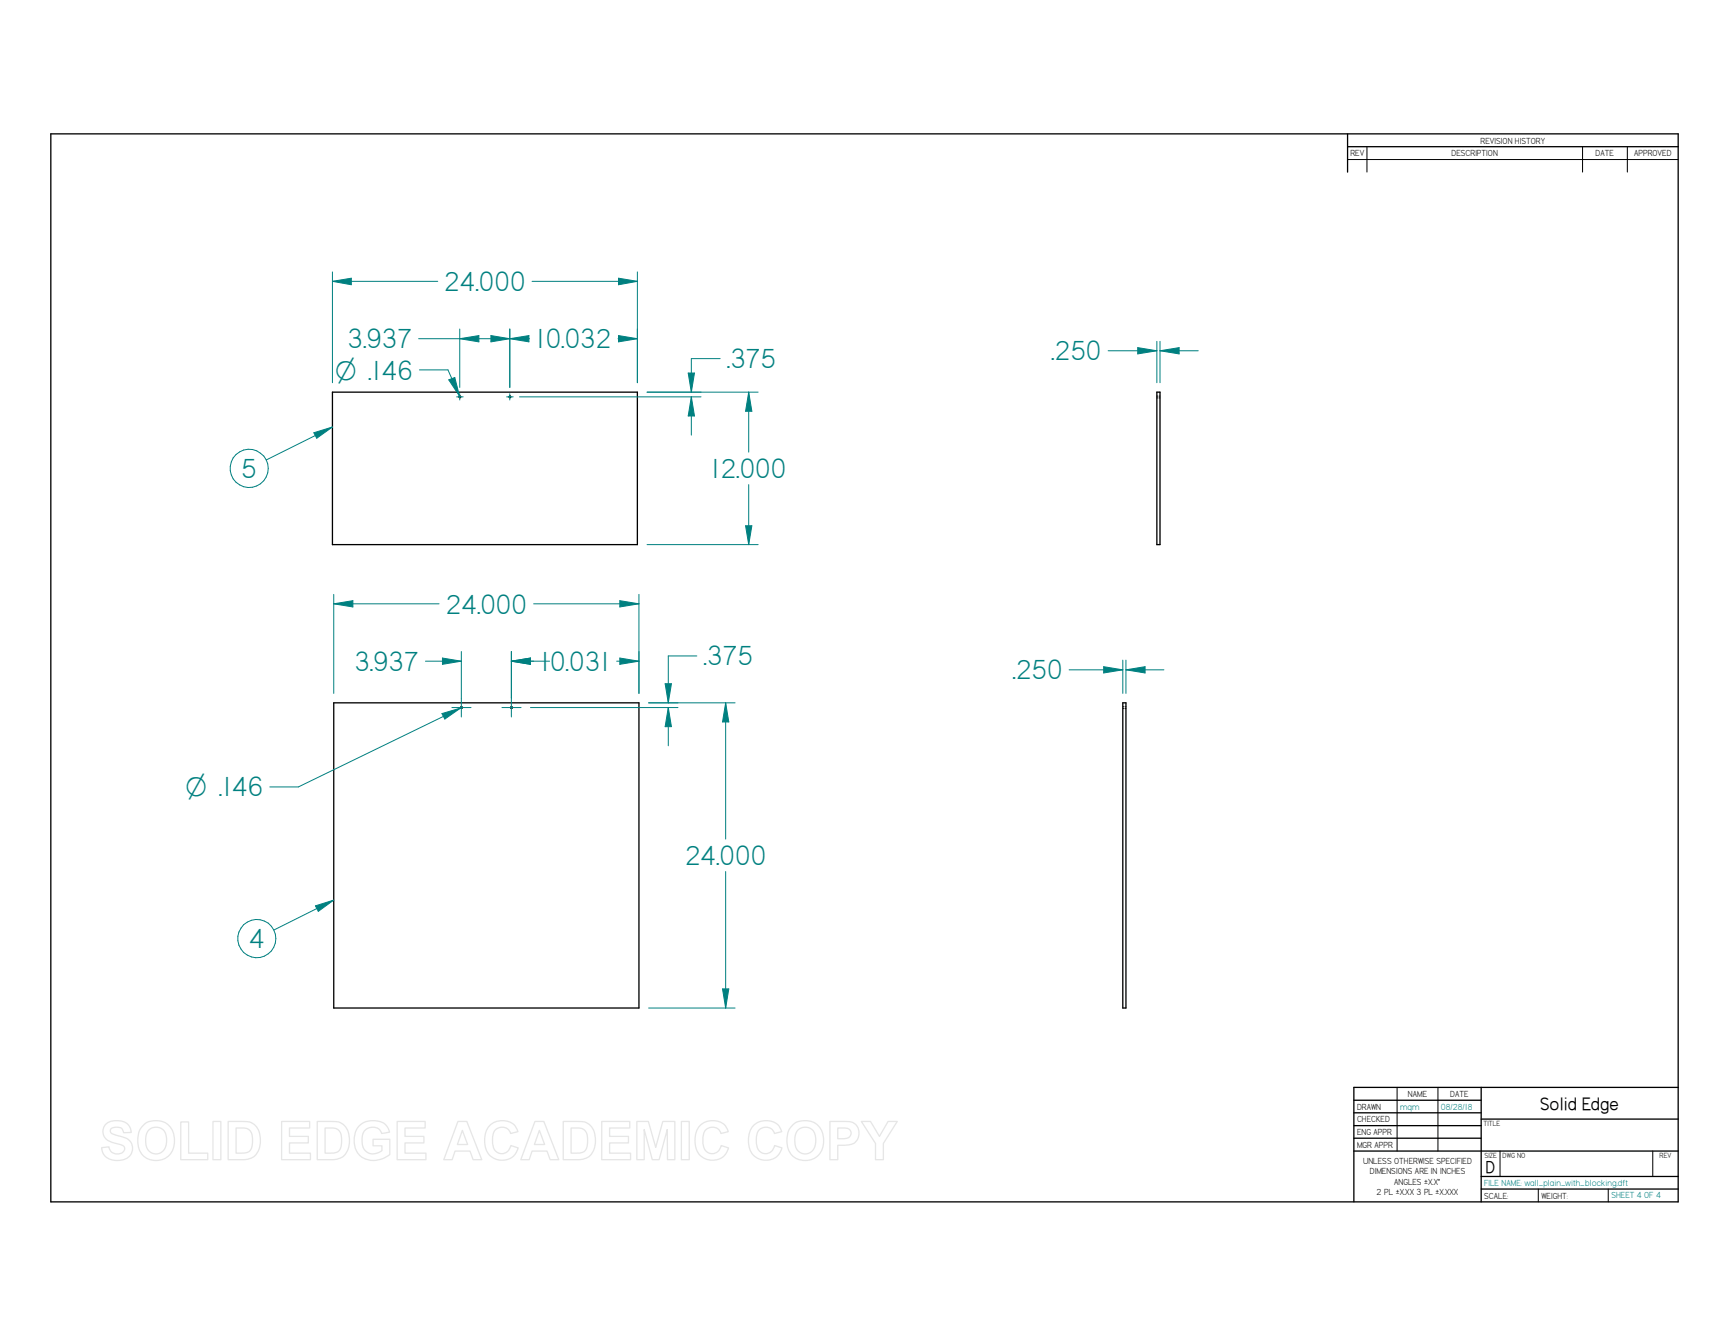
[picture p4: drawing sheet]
<svg xmlns="http://www.w3.org/2000/svg" width="279mm" height="216mm" viewBox="0 0 279 216" stroke-linecap="round" stroke-linejoin="round" font-family="sans-serif">
<g fill="none" stroke="#000" stroke-width=".21">
<path d="M8.2 21.6h263v172.6h-263zM217.8 21.6v6.2M217.8 23.7h53.4M53.7 63.4h49.3v24.6h-49.3zM74.3 64l.2 .1-.1 .2-.2-.2zM82.3 64l.2 .1v.2l-.2-.2zM186.9 63.4h.6v24.6h-.6zM218.8 177.8h20.6M218.8 179.8h20.6M239.4 175.7v18.5M271.2 175.7h-52.4v18.5M218.8 181.9h20.6"/>
<path d="M218.8 183.9h20.6M218.8 186h52.4M239.4 180.8h31.8M239.4 190.1h31.8M239.4 192.2h31.8"/>
</g>
<g fill="none" stroke="#000" stroke-width=".16">
<path d="M217.8 25.8h53.4M220.9 23.7v4.1M255.7 23.7v4.1M263 23.7v4.1M186.9 64h.2M186.9 64.3h.2M187.3 64.3h.2M187.3 64h.2M225.8 175.7v10.3M232.4 175.7v10.3M242.4 186v4.1M248.6 192.2v2"/>
<path d="M259.9 192.2v2M267.1 186v4.1"/>
</g>
<path d="M82.4 53.2v9.4M99.9 54.2l3.1 .5-3.1 .5zM103 53.2v8.6M73.8 64.1h1M74.3 63.6v1M81.9 64.1h1M82.4 63.6v1" fill="none" stroke="#008080" stroke-width=".16"/>
<path d="M99.9 54.2l3.1 .5-3.1 .5z" fill="#008080"/>
<path d="M82.4 54.7l3.1-.5v1z" fill="none" stroke="#008080" stroke-width=".16"/>
<path d="M82.4 54.7l3.1-.5v1z" fill="#008080"/>
<path d="M74.3 53.2v9.4M79.3 54.2l3.1 .5-3.1 .5zM82.4 54.7h3.2M82.4 53.2v9.4M99.9 54.7h3.1" fill="none" stroke="#008080" stroke-width=".16"/>
<path d="M79.3 54.2l3.1 .5-3.1 .5z" fill="#008080"/>
<path d="M74.3 54.7l3.1-.5v1z" fill="none" stroke="#008080" stroke-width=".16"/>
<path d="M74.3 54.7l3.1-.5v1z" fill="#008080"/>
<path d="M53.7 43.9v17.9M67.6 54.7h14.8M99.9 45l3.1 .5-3.1 .5zM103 43.9v17.9" fill="none" stroke="#008080" stroke-width=".16"/>
<path d="M99.9 45l3.1 .5-3.1 .5z" fill="#008080"/>
<path d="M53.7 45.5l3.1-.5v1z" fill="none" stroke="#008080" stroke-width=".16"/>
<path d="M53.7 45.5l3.1-.5v1z" fill="#008080"/>
<path d="M53.7 45.5h17M86 45.5h17M111.7 58h4.7M83.9 64.1h29.4M104.6 63.4h8.7M111.2 60.3h1l-.5 3.1z" fill="none" stroke="#008080" stroke-width=".16"/>
<path d="M111.2 60.3h1l-.5 3.1z" fill="#008080"/>
<path d="M111.7 64.1l.5 3.1h-1z" fill="none" stroke="#008080" stroke-width=".16"/>
<path d="M111.7 64.1l.5 3.1h-1z" fill="#008080"/>
<path d="M111.7 58v5.4M104.6 63.4h17.9M111.7 64.1v6.2M121 63.4l.5 3.1h-1zM104.6 88h17.9" fill="none" stroke="#008080" stroke-width=".16"/>
<path d="M121 63.4l.5 3.1h-1z" fill="#008080"/>
<path d="M120.5 85h1l-.5 3z" fill="none" stroke="#008080" stroke-width=".16"/>
<path d="M120.5 85h1l-.5 3z" fill="#008080"/>
<path d="M183.9 56.2l3 .5-3 .5zM186.9 55.2v6.6M187.5 55.2v6.6M121 63.4v9.7M121 78.3v9.7" fill="none" stroke="#008080" stroke-width=".16"/>
<path d="M183.9 56.2l3 .5-3 .5z" fill="#008080"/>
<path d="M187.5 56.7l3-.5v1z" fill="none" stroke="#008080" stroke-width=".16"/>
<path d="M187.5 56.7l3-.5v1z" fill="#008080"/>
<path d="M67.8 59.8h4.6l1.9 4.2M179.1 56.7h7.8M187.5 56.7h6.1M72.5 61.4l1-.4 .8 3z" fill="none" stroke="#008080" stroke-width=".16"/>
<path d="M53.9 113.6h49.4v49.3h-49.4zM74.5 114.2l.2 .1-.1 .2-.2-.2zM82.6 114.2l.2 .1-.1 .2-.2-.2z" fill="none" stroke="#000" stroke-width=".21"/>
<path d="M72.5 61.4l1-.4 .8 3z" fill="#008080"/>
<path d="M73 114.3h3.1M74.5 112.8v3.1M81.1 114.3h3.1M82.6 112.8v3.1M85.7 114.3h23.9M104.8 113.6h4.8M107.5 110.5h1l-.5 3.1zM108 106h4.6" fill="none" stroke="#008080" stroke-width=".16"/>
<path d="M107.5 110.5h1l-.5 3.1z" fill="#008080"/>
<path d="M108 114.3l.5 3.1h-1z" fill="none" stroke="#008080" stroke-width=".16"/>
<path d="M108 114.3l.5 3.1h-1z" fill="#008080"/>
<path d="M104.8 113.6h14M108 106v7.6M108 114.3v6.2M117.3 113.6l.5 3.1h-1zM104.8 162.9h14" fill="none" stroke="#008080" stroke-width=".16"/>
<path d="M117.3 113.6l.5 3.1h-1z" fill="#008080"/>
<path d="M116.8 159.8h1l-.5 3.1z" fill="none" stroke="#008080" stroke-width=".16"/>
<path d="M116.8 159.8h1l-.5 3.1z" fill="#008080"/>
<path d="M82.6 105.3v7.5M100.2 106.3l3.1 .5-3.1 .6zM103.3 105.3v6.8M117.3 113.6v22M117.3 140.8v22.1" fill="none" stroke="#008080" stroke-width=".16"/>
<path d="M100.2 106.3l3.1 .5-3.1 .6z" fill="#008080"/>
<path d="M82.6 106.8l3.1-.5v1.1z" fill="none" stroke="#008080" stroke-width=".16"/>
<path d="M82.6 106.8l3.1-.5v1.1z" fill="#008080"/>
<path d="M74.5 105.3v7.5M82.6 106.8h3.6M82.6 105.3v7.5M82.6 106.8l3.1-.5v1.1zM99.7 106.8h3.6" fill="none" stroke="#008080" stroke-width=".16"/>
<path d="M82.6 106.8l3.1-.5v1.1z" fill="#008080"/>
<path d="M71.5 106.3l3 .5-3 .6z" fill="none" stroke="#008080" stroke-width=".16"/>
<path d="M71.5 106.3l3 .5-3 .6z" fill="#008080"/>
<path d="M53.9 96.1v16M100.2 97.1l3.1 .5-3.1 .5zM103.3 96.1v16M68.7 106.8h5.8M82.6 106.8h6.2" fill="none" stroke="#008080" stroke-width=".16"/>
<path d="M100.2 97.1l3.1 .5-3.1 .5z" fill="#008080"/>
<path d="M53.9 97.6l3.1-.5v1z" fill="none" stroke="#008080" stroke-width=".16"/>
<path d="M53.9 97.6l3.1-.5v1z" fill="#008080"/>
<path d="M53.9 97.6h17.1M86.2 97.6h17.1M71.4 115.3l3-.9-2.5 1.8zM74.4 114.4l-26.2 12.8h-4.6" fill="none" stroke="#008080" stroke-width=".16"/>
<path d="M71.4 115.3l3-.9-2.5 1.8z" fill="#008080"/>
<path d="M181.4 113.6h.5v49.3h-.5z" fill="none" stroke="#000" stroke-width=".21"/>
<path d="M181.4 114.2h.2M181.4 114.5h.2M181.8 114.5h.1M181.8 114.2h.1" fill="none" stroke="#000" stroke-width=".16"/>
<path d="M178.4 107.7l3 .5-3 .6zM181.4 106.7v5.4M181.9 106.7v5.4" fill="none" stroke="#008080" stroke-width=".16"/>
<path d="M178.4 107.7l3 .5-3 .6z" fill="#008080"/>
<path d="M181.9 108.2l3.1-.5v1.1z" fill="none" stroke="#008080" stroke-width=".16"/>
<path d="M181.9 108.2l3.1-.5v1.1z" fill="#008080"/>
<path d="M53.7 69l-10.7 5.3M172.8 108.2h8.6M181.9 108.2h6.2" fill="none" stroke="#008080" stroke-width=".16"/>
<path d="M50.7 69.9l3-.9-2.5 1.8z" fill="#008080"/>
<g fill="none" stroke="#008080" stroke-width=".16">
<path d="M50.7 69.9l3-.9-2.5 1.8zM53.9 145.5l-9.6 4.8"/>
<circle cx="40.3" cy="75.7" r="3.1"/>
</g>
<path d="M51 146.4l2.9-.9-2.5 1.8z" fill="#008080"/>
<g fill="none" stroke="#008080" stroke-width=".16">
<path d="M51 146.4l2.9-.9-2.5 1.8z"/>
<circle cx="41.5" cy="151.7" r="3.1"/>
</g>
<g fill="none" stroke="#e6e6e6" stroke-width=".21">
<path d="M17.2 181.6a2.98 2.98 0 0 1 3.6 .3l.4 1.1h-1.2a.91 .91 0 0 0-1.2-.8h-.3a.58 .58 0 0 0-.7 .5 .58 .58 0 0 0 .6 .6 5.9 5.9 0 0 1 2.6 1.1 1.94 1.94 0 0 1 .2 2.1 1.94 1.94 0 0 1-1.9 1 2.34 2.34 0 0 1-2.9-2l1.2-.2a1.32 1.32 0 0 0 1.2 1.2 1.32 1.32 0 0 0 1.4-.9 1.21 1.21 0 0 0-1.3-.8 2.38 2.38 0 0 1-2.2-1.6 1.69 1.69 0 0 1 .5-1.6zM23.3 181.7a3.1 3.1 0 0 1 3.6-.1 3.1 3.1 0 0 1 1.3 3.3 2.99 2.99 0 0 1-3.5 2.6 2.99 2.99 0 0 1-2.4-3.6 2.83 2.83 0 0 1 1-2.2zM24 182.7a1.73 1.73 0 0 1 2.1-.3 1.73 1.73 0 0 1 .8 1.9 1.8 1.8 0 0 1-2.4 2 2.58 2.58 0 0 1-.5-3.6zM29.2 181.3h1.3v5.1h3.1v1h-4.4zM34.4 181.2h1.3v6.2h-1.3zM36.9 181.2h2.3a2.52 2.52 0 0 1 2.9 2.7 2.83 2.83 0 0 1-2.3 3.5h-2.9zM38.1 182.3a2.87 2.87 0 0 1 2.2 .3 3.2 3.2 0 0 1 0 3.4l-.7 .3-1.5 .1zM45.5 181.2h4.5v1.1h-3.2v1.3h3v1.1h-3v1.7h3.4v1h-4.7zM51.3 181.2h2.3a2.52 2.52 0 0 1 2.9 2.7 2.83 2.83 0 0 1-2.3 3.5h-2.9zM52.5 182.3a2.87 2.87 0 0 1 2.2 .3 3.2 3.2 0 0 1 0 3.4l-.7 .3-1.5 .1zM58.1 181.9a3.4 3.4 0 0 1 4.3-.1l.5 1.2-1.2 .2a1.64 1.64 0 0 0-1.8-1 1.64 1.64 0 0 0-1.4 1.6 2.17 2.17 0 0 0 1.4 2.6h.9l.9-.5v-.7h-1.4v-1.1h2.7v2.5a3.8 3.8 0 0 1-5 0 3.8 3.8 0 0 1 .1-4.7zM64.2 181.2h4.5v1.1h-3.3v1.3h3.1v1.1h-3.1v1.7h3.4v1h-4.6z"/>
<path d="M74 181.2h1.4l2.5 6.2h-1.4l-.6-1.4h-2.4l-.4 1.4h-1.4zM74.7 182.7l.9 2.3h-1.7zM79.1 181.9a2.86 2.86 0 0 1 4.3 .3l.3 .7-1.2 .3a1.49 1.49 0 0 0-1.7-1 1.49 1.49 0 0 0-1.2 1.5v.5a1.76 1.76 0 0 0 1.5 2.2 1.53 1.53 0 0 0 1.4-1.3l1.2 .4a2.78 2.78 0 0 1-3.2 1.9 2.78 2.78 0 0 1-2.2-3.1 3.5 3.5 0 0 1 .8-2.4zM86.4 181.2h1.5l2.4 6.2h-1.4l-.5-1.4h-2.4l-.5 1.4h-1.3zM87.2 182.7l.8 2.3h-1.6zM91 181.2h2.3a2.52 2.52 0 0 1 2.9 2.7 2.83 2.83 0 0 1-2.2 3.5h-3zM92.3 182.3a2.87 2.87 0 0 1 2.1 .3 3.2 3.2 0 0 1 .1 3.4l-.7 .3-1.5 .1zM97.2 181.2h4.6v1.1h-3.3v1.3h3.1v1.1h-3.1v1.7h3.4v1h-4.7zM102.9 181.2h1.9l1.2 4.2 1.1-4.2h2v6.2h-1.2l-.1-4.9-1.3 4.9h-1.1l-1.3-4.9v4.9h-1.2zM110.1 181.2h1.3v6.2h-1.3zM113.1 181.9a2.86 2.86 0 0 1 4.3 .3l.3 .7-1.2 .3a1.49 1.49 0 0 0-1.7-1 1.49 1.49 0 0 0-1.2 1.5v.5a1.76 1.76 0 0 0 1.5 2.2 1.53 1.53 0 0 0 1.4-1.3l1.2 .4a2.78 2.78 0 0 1-3.2 1.9 2.78 2.78 0 0 1-2.2-3.1 3.5 3.5 0 0 1 .8-2.4zM121.7 181.9a2.86 2.86 0 0 1 4.3 .3l.3 .7-1.2 .3a1.49 1.49 0 0 0-1.7-1 1.49 1.49 0 0 0-1.2 1.5v.5a1.76 1.76 0 0 0 1.5 2.2 1.53 1.53 0 0 0 1.5-1.3l1.2 .4a2.78 2.78 0 0 1-3.3 1.9 2.78 2.78 0 0 1-2.2-3.1 3.5 3.5 0 0 1 .8-2.4z"/>
<path d="M128.2 181.7a3.1 3.1 0 0 1 3.6-.1 3.1 3.1 0 0 1 1.3 3.3 2.99 2.99 0 0 1-3.5 2.6 2.99 2.99 0 0 1-2.4-3.6 2.83 2.83 0 0 1 1-2.2zM128.9 182.7a1.73 1.73 0 0 1 2.1-.3 1.73 1.73 0 0 1 .8 1.9 1.8 1.8 0 0 1-2.4 2 2.58 2.58 0 0 1-.5-3.6zM134.1 181.2h2a2.43 2.43 0 0 1 2.3 .7 1.98 1.98 0 0 1 .2 2.2 1.98 1.98 0 0 1-2 1h-1.2v2.3h-1.3zM135.4 182.3h.9a.88 .88 0 0 1 1.1 .4 .88 .88 0 0 1-.3 1.1l-.6 .2h-1.1zM139.2 181.2h1.5l1.4 2.4 1.4-2.4h1.5l-2.3 3.6v2.6h-1.2v-2.6z"/>
</g>
<g font-size="5.1" fill="#008080">
<text x="71.8" y="47">24.000</text>
<text x="56.2" y="56.3">3.937</text>
<text x="86.6" y="56.3">10.032</text>
<text x="117.4" y="59.5">.375</text>
<text x="169.9" y="58.3">.250</text>
<text x="39" y="77.3">5</text>
<text x="114.9" y="77.3">12.000</text>
<text x="72.1" y="99.1">24.000</text>
<text x="113.7" y="107.5">.375</text>
<text x="57.3" y="108.4">3.937</text>
<text x="87.3" y="108.4">10.031</text>
<text x="163.6" y="109.8">.250</text>
<text x="110.7" y="139.8">24.000</text>
<text x="40.3" y="153.2">4</text>
</g>
<g font-size="4.8" fill="#008080">
<text x="54.1" y="61.3">O .146</text>
<text x="30" y="128.7">O .146</text>
</g>
<text font-size="3.2" x="248.9" y="179.3">Solid Edge</text>
<text font-size="3.1" x="240.1" y="189.5">D</text>
<g font-size="1.6">
<text x="239.3" y="23.2">REVISION HISTORY</text>
<text x="218.2" y="25.2">REV</text>
<text x="234.6" y="25.2">DESCRIPTION</text>
<text x="257.9" y="25.2">DATE</text>
<text x="264.1" y="25.2">APPROVED</text>
<text x="219.3" y="179.3">DRAWN</text>
<text x="227.5" y="177.2">NAME</text>
<text x="234.4" y="177.2">DATE</text>
<text x="219.3" y="181.4">CHECKED</text>
<text x="219.3" y="183.4">ENG APPR</text>
<text x="219.3" y="185.5">MGR APPR</text>
<text x="220.3" y="188.1">UNLESS OTHERWISE SPECIFIED</text>
<text x="221.4" y="189.8">DIMENSIONS ARE IN INCHES</text>
<text x="225.3" y="191.4">ANGLES ±X.X°</text>
<text x="222.5" y="193.1">2 PL ±X.XX 3 PL ±X.XXX</text>
<text x="239.8" y="193.7">SCALE:</text>
<text x="249.1" y="193.7">WEIGHT:</text>
</g>
<g font-size="1.6" fill="#008080">
<text x="226.3" y="179.3">mqm</text>
<text x="232.8" y="179.3">08/28/18</text>
<text x="239.8" y="191.6">FILE NAME: wall_plain_with_blocking.dft</text>
<text x="260.4" y="193.7">SHEET 4 OF 4</text>
</g>
<g font-size="1.4">
<text x="239.7" y="181.9">TITLE</text>
<text x="239.9" y="187.1">SIZE</text>
<text x="242.8" y="187.1">DWG NO</text>
<text x="268.2" y="187.1">REV</text>
</g>
</svg>
